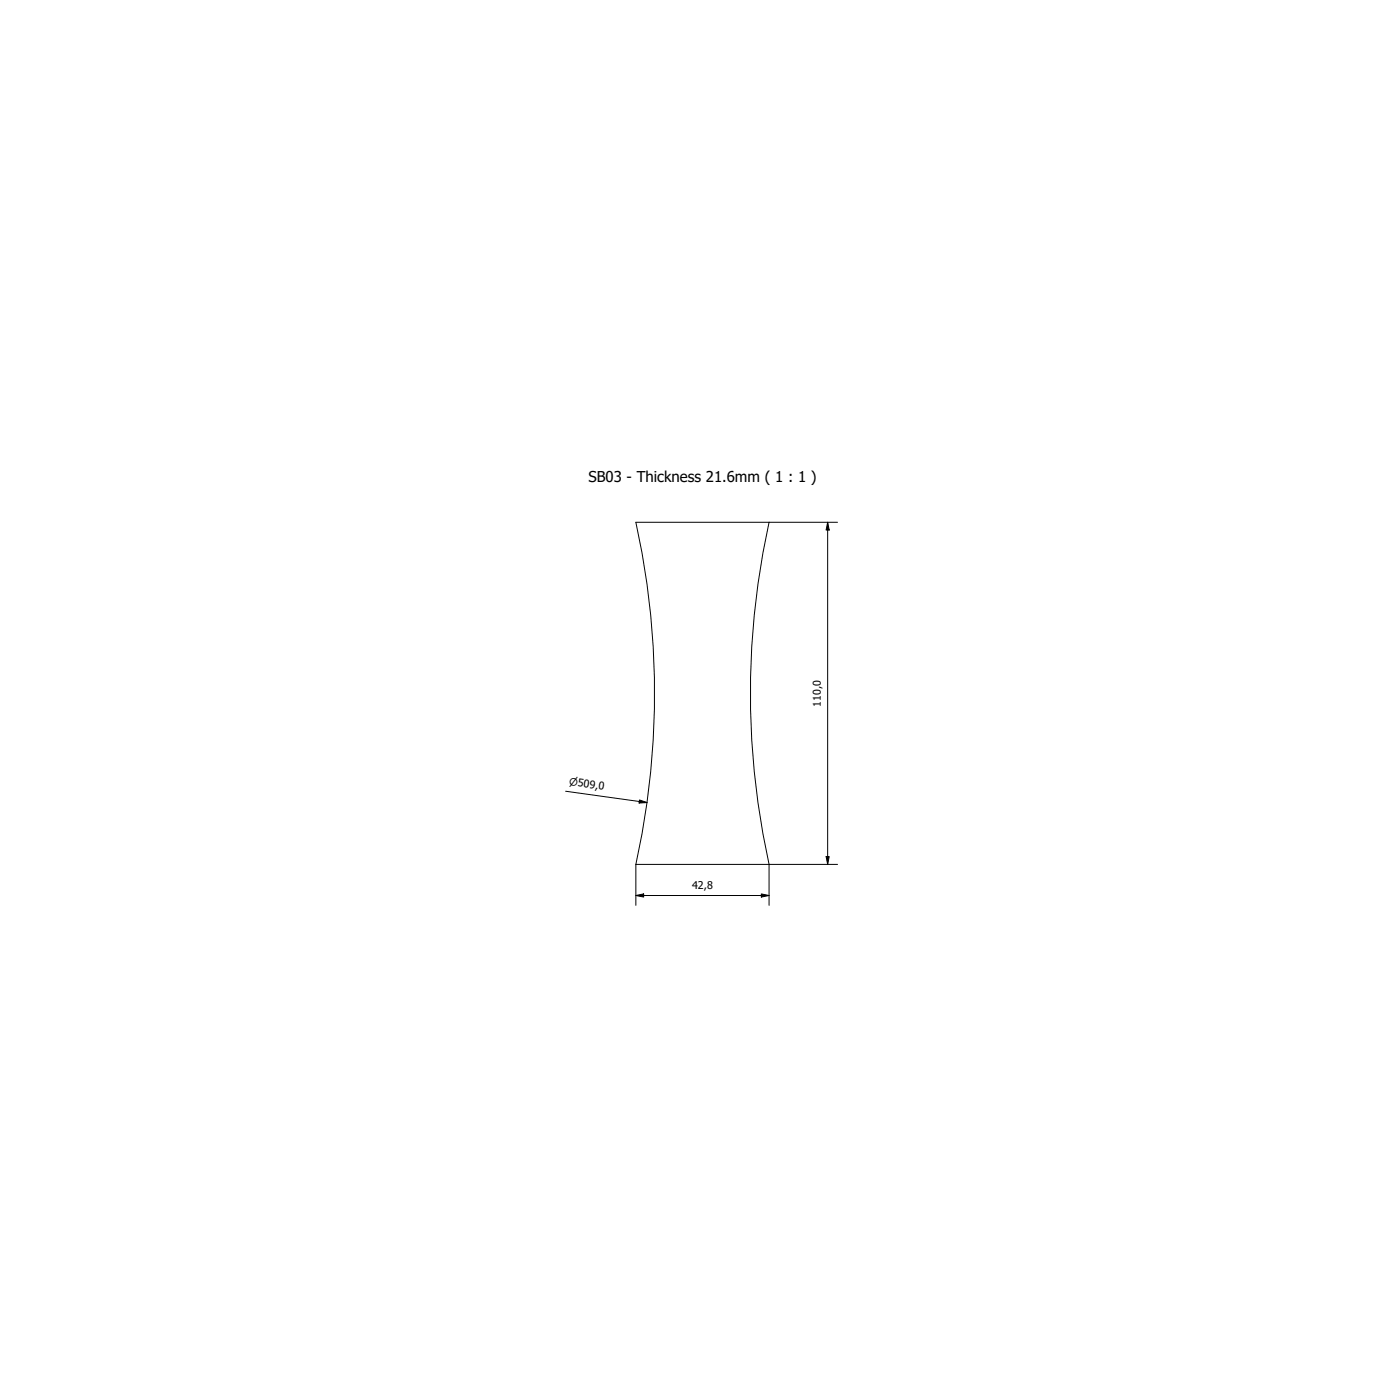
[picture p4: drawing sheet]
<svg xmlns="http://www.w3.org/2000/svg" width="450mm" height="450mm" viewBox="0 0 450 450" stroke-linecap="round" stroke-linejoin="round" font-family="sans-serif">
<!-- layer: Visible (ISO) -->
<path d="M204.4 167.9h42.9a254.8 254.8 0 0 0 0 110h-42.9a254.3 254.3 0 0 0 0-110z" fill="none" stroke="#000" stroke-width=".32"/>
<!-- layer: Dimension (ISO) -->
<path d="M247.3 167.9h22M266.1 167.9l.5 2.5h-1zM266.1 167.9v110M181.9 254.4l26.1 3.6M205.6 257.2l2.4 .8-2.5 .2zM204.4 277.9v13.2M265.6 275.4h1l-.5 2.5zM269.3 277.9h-22v13.2M204.4 287.9l2.6-.5v1zM204.4 287.9h42.9M244.8 287.4l2.5 .5-2.5 .5z" fill="none" stroke="#000" stroke-width=".32"/>
<path d="M266.1 167.9l.5 2.5h-1zM205.6 257.2l2.4 .8-2.5 .2zM265.6 275.4h1l-.5 2.5zM204.4 287.9l2.6-.5v1zM244.8 287.4l2.5 .5-2.5 .5z" fill="#000"/>
<text font-size="4.8" x="189.2" y="155.1">SB03 - Thickness 21.6mm ( 1 : 1 )</text>
<g font-size="3.4">
<text x="264" y="227.2" transform="rotate(-90 264 227.2)">110,0</text>
<text x="222.5" y="285.8">42,8</text>
</g>
<text font-size="3.3" x="182.9" y="252.4" transform="rotate(8 182.9 252.4)">⌀509,0</text>
</svg>
